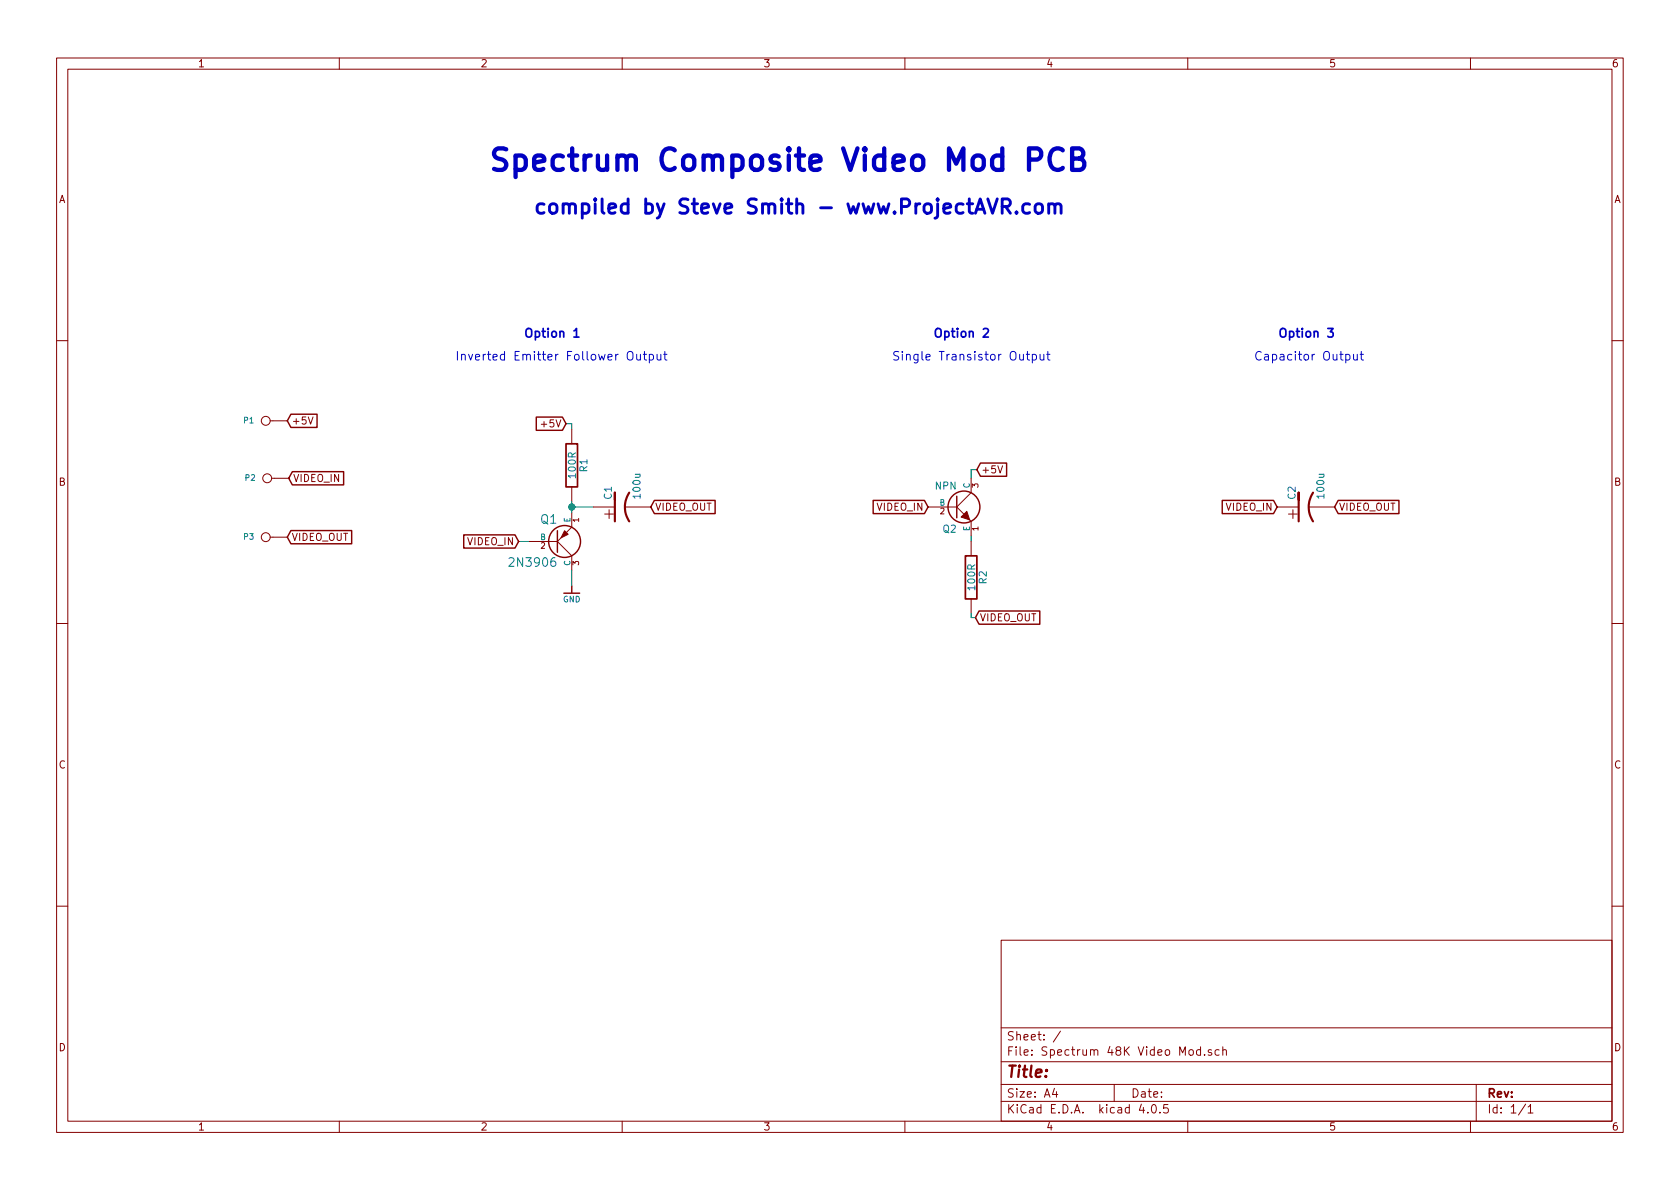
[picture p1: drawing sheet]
EESchema Schematic File Version 2
LIBS:power
LIBS:device
LIBS:transistors
LIBS:conn
LIBS:linear
LIBS:regul
LIBS:74xx
LIBS:cmos4000
LIBS:adc-dac
LIBS:memory
LIBS:xilinx
LIBS:special
LIBS:microcontrollers
LIBS:dsp
LIBS:microchip
LIBS:analog_switches
LIBS:motorola
LIBS:texas
LIBS:intel
LIBS:audio
LIBS:interface
LIBS:digital-audio
LIBS:philips
LIBS:display
LIBS:cypress
LIBS:siliconi
LIBS:opto
LIBS:atmel
LIBS:contrib
LIBS:valves
LIBS:Spectrum 48K Video Mod-cache
EELAYER 25 0
EELAYER END
$Descr A4 11693 8268
encoding utf-8
Sheet 1 1
Title ""
Date ""
Rev ""
Comp ""
Comment1 ""
Comment2 ""
Comment3 ""
Comment4 ""
$EndDescr
$Comp
L CP1 C1
U 1 1
P 4330 3520
F 0 "C1" H 4380 3620 50  0000 L CNN
F 1 "100u" H 4380 3420 50  0000 L CNN
F 2 "Capacitors_THT:CP_Radial_D7.5mm_P2.50mm" H 4330 3520 60  0001 C CNN
F 3 "" H 4330 3520 60  0001 C CNN
	1    4330 3520
	0    -1   -1   0   
$EndComp
$Comp
L PNP Q1
U 1 1
P 3880 3760
F 0 "Q1" H 3880 3610 60  0000 R CNN
F 1 "2N3906" H 3880 3910 60  0000 R CNN
F 2 "TO_SOT_Packages_THT:TO-92_Inline_Narrow_Oval" H 3880 3760 60  0001 C CNN
F 3 "" H 3880 3760 60  0001 C CNN
	1    3880 3760
	1    0    0    1   
$EndComp
$Comp
L R R1
U 1 1
P 3980 3230
F 0 "R1" V 4060 3230 50  0000 C CNN
F 1 "100R" V 3980 3230 50  0000 C CNN
F 2 "Resistors_THT:R_Axial_DIN0207_L6.3mm_D2.5mm_P10.16mm_Horizontal" H 3980 3230 60  0001 C CNN
F 3 "" H 3980 3230 60  0001 C CNN
	1    3980 3230
	1    0    0    -1  
$EndComp
$Comp
L GND #PWR01
U 1 1
P 3980 4070
F 0 "#PWR01" H 3980 4110 40  0001 C CNN
F 1 "GND" H 3980 3980 40  0000 C CNN
F 2 "" H 3980 4070 60  0001 C CNN
F 3 "" H 3980 4070 60  0001 C CNN
	1    3980 4070
	1    0    0    -1  
$EndComp
Wire Wire Line
	3980 4070 3980 3960
Wire Wire Line
	3980 3480 3980 3560
Wire Wire Line
	3980 3520 4130 3520
Connection ~ 3980 3520
Wire Wire Line
	3680 3760 3610 3760
Wire Wire Line
	3980 2980 3980 2940
Wire Wire Line
	3980 2940 3940 2940
$Comp
L CONN_1 P1
U 1 1
P 1850 2920
F 0 "P1" H 1930 2920 40  0000 L CNN
F 1 "CONN_1" H 1850 2975 30  0001 C CNN
F 2 "Pin_Headers:Pin_Header_Straight_1x01_Pitch2.54mm" H 1850 2920 60  0001 C CNN
F 3 "" H 1850 2920 60  0001 C CNN
	1    1850 2920
	-1   0    0    1   
$EndComp
$Comp
L CONN_1 P2
U 1 1
P 1860 3320
F 0 "P2" H 1940 3320 40  0000 L CNN
F 1 "CONN_1" H 1860 3375 30  0001 C CNN
F 2 "Pin_Headers:Pin_Header_Straight_1x01_Pitch2.54mm" H 1860 3320 60  0001 C CNN
F 3 "" H 1860 3320 60  0001 C CNN
	1    1860 3320
	-1   0    0    1   
$EndComp
$Comp
L CONN_1 P3
U 1 1
P 1850 3730
F 0 "P3" H 1930 3730 40  0000 L CNN
F 1 "CONN_1" H 1850 3785 30  0001 C CNN
F 2 "Pin_Headers:Pin_Header_Straight_1x01_Pitch2.54mm" H 1850 3730 60  0001 C CNN
F 3 "" H 1850 3730 60  0001 C CNN
	1    1850 3730
	-1   0    0    1   
$EndComp
Text Notes 3650 2340 0    60   ~ 12
Option 1
Text Notes 3170 2500 0    60   ~ 0
Inverted Emitter Follower Output
$Comp
L CP1 C2
U 1 1
P 9090 3520
F 0 "C2" H 9140 3620 50  0000 L CNN
F 1 "100u" H 9140 3420 50  0000 L CNN
F 2 "Capacitors_THT:CP_Radial_D7.5mm_P2.50mm" H 9090 3520 60  0001 C CNN
F 3 "" H 9090 3520 60  0001 C CNN
	1    9090 3520
	0    -1   -1   0   
$EndComp
Text Notes 8900 2340 0    60   ~ 12
Option 3
Text Notes 8730 2500 0    60   ~ 0
Capacitor Output
Text Notes 3410 1180 0    150  ~ 30
Spectrum Composite Video Mod PCB
Text Notes 6500 2340 0    60   ~ 12
Option 2
Text Notes 6210 2500 0    60   ~ 0
Single Transistor Output
$Comp
L NPN Q2
U 1 1
P 6660 3520
F 0 "Q2" H 6660 3370 50  0000 R CNN
F 1 "NPN" H 6660 3670 50  0000 R CNN
F 2 "TO_SOT_Packages_THT:TO-92_Inline_Narrow_Oval" H 6660 3520 60  0001 C CNN
F 3 "" H 6660 3520 60  0001 C CNN
	1    6660 3520
	1    0    0    -1  
$EndComp
Text GLabel 2000 2920 2    50   Input ~ 0
+5V
Text GLabel 2010 3320 2    50   Input ~ 0
VIDEO_IN
Text GLabel 2000 3730 2    50   Input ~ 0
VIDEO_OUT
Text GLabel 3940 2940 0    50   Input ~ 0
+5V
Text GLabel 3610 3760 0    50   Input ~ 0
VIDEO_IN
Text GLabel 4530 3520 2    50   Input ~ 0
VIDEO_OUT
Text GLabel 9290 3520 2    50   Input ~ 0
VIDEO_OUT
Text GLabel 8890 3520 0    50   Input ~ 0
VIDEO_IN
Wire Wire Line
	6760 3320 6760 3260
Wire Wire Line
	6760 3260 6800 3260
Wire Wire Line
	6760 3720 6760 3760
Text GLabel 6460 3520 0    50   Input ~ 0
VIDEO_IN
Text GLabel 6800 3260 2    50   Input ~ 0
+5V
Text GLabel 6790 4290 2    50   Input ~ 0
VIDEO_OUT
$Comp
L R R2
U 1 1
P 6760 4010
F 0 "R2" V 6840 4010 50  0000 C CNN
F 1 "100R" V 6760 4010 50  0000 C CNN
F 2 "Resistors_THT:R_Axial_DIN0207_L6.3mm_D2.5mm_P10.16mm_Horizontal" H 6760 4010 60  0001 C CNN
F 3 "" H 6760 4010 60  0001 C CNN
	1    6760 4010
	1    0    0    -1  
$EndComp
Wire Wire Line
	6760 4260 6760 4290
Wire Wire Line
	6760 4290 6790 4290
Text Notes 3720 1480 0    100  ~ 20
compiled by Steve Smith - www.ProjectAVR.com
$EndSCHEMATC
